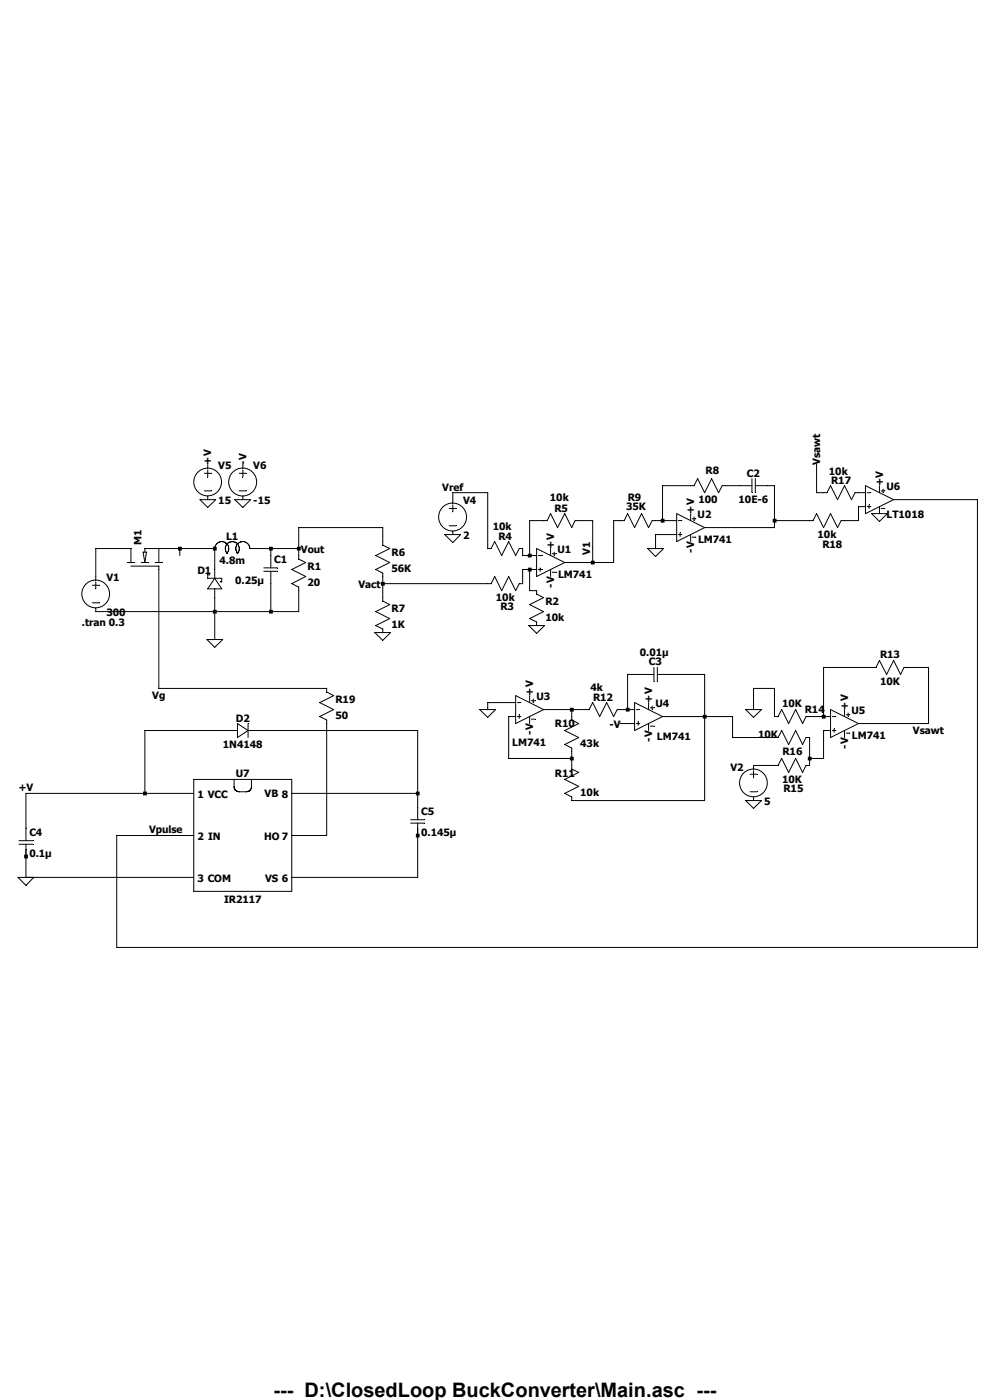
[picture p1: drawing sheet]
<svg xmlns="http://www.w3.org/2000/svg" width="210mm" height="297mm" viewBox="0 0 210 297" stroke-linecap="round" stroke-linejoin="round" font-family="sans-serif">
<g fill="none" stroke="#000" stroke-width=".21">
<path d="M44.1 98.6v.7M44.1 99.7v1.5M51.5 98.6v.7M51.5 99.7v1.5M26.2 116.4h1.6v2.9M27 119.3h1.5M30 119.3h1.5M30.4 117.1h.7l-.4 2.2zM32.9 119.3h1.5M33.7 116.4v2.9M35.2 116.4h-4.5v.7M43.3 100.4h1.5"/>
<path d="M43.3 104.1h1.5M44.1 105.2v.8M45.6 116.4a1.48 1.48 0 0 1 2-1.4 1.48 1.48 0 0 1 .5 2.4M48.2 117.4a1.49 1.49 0 0 1 0-2.1 1.49 1.49 0 0 1 2.1 0 1.49 1.49 0 0 1 0 2.1M50.8 100.4h1.4M50.8 104.1h1.4M51.5 105.2v.8M53 116.4a1.48 1.48 0 0 0-2.1-1.4 1.48 1.48 0 0 0-.4 2.4M57.4 117.9v2.6M63.4 117.9v.7l1.5 .7-3 1.5 3 1.5-3 1.5 1.5 .7v.8M81.2 114.9v.8l1.5 .7-3 1.5 3 1.4-3 1.5 1.5 .8v.7M95.3 107.9h1.5"/>
<path d="M95.3 111.5h1.5M96.1 106v.7M96.1 107.1v1.5M96.1 112.7v.7M103.5 116.4h.7l.7-1.5 1.5 3 1.5-3 1.5 3 .8-1.5h.7M113.8 116.4l6 2.9-6 3zM114.2 117.9h.8M115.3 110.4h.8l.7-1.4 1.5 2.9 1.5-2.9 1.5 2.9 .7-1.5h.8M116.8 116.4v1.5M117.2 117.5h.7M117.6 117.1v.8M131.7 110.4h.7l.7-1.4 1.5 2.9 1.5-2.9 1.5 2.9 .7-1.5h.8"/>
<path d="M143.6 109l5.9 2.9-5.9 3zM143.9 110.4h.8M143.9 113.4h.8M144.3 113v.8M146.5 109v1.4M146.5 113.4v1.5M146.5 103h.7l.8-1.4 1.5 2.9 1.5-2.9 1.4 2.9 .8-1.5h.7M146.9 110.1h.7M146.9 114h.7M147.2 109.7v.7M156.9 103h2.6M159.5 101.6v2.9"/>
<path d="M160.2 103h2.6M160.2 101.6v2.9M171.7 110.4h.8l.7-1.4 1.5 2.9 1.5-2.9 1.5 2.9 .7-1.5h.8M174.7 104.5h.7l.8-1.5 1.5 3 1.5-3 1.4 3 .8-1.5h.7M183.6 103l6 3-6 3zM184 104.5h.7M184 107.5h.7M184.4 107.1v.8M186.6 103v1.5M186.6 107.5v1.5M186.9 107.9h.8M186.9 104.1h.8"/>
<path d="M187.3 103.8v.7M19.6 124.2h1.5M19.6 127.9h1.5M20.3 122.3v.8M20.3 123.4v1.5M20.3 129v.8M27.8 120.1h5.9v.7M44.4 122h-.3v.7h2.9v.7h-.3M45.6 122.7l1.4 2.2h-2.9zM45.6 120.8v1.9M45.6 124.9v1.9M56 120.5h2.9"/>
<path d="M56 121.2h2.9M57.4 121.2v2.6M81.2 126.8v.7l1.5 .8-3 1.5 3 1.4-3 1.5 1.5 .7v.8M103.5 123.8h.7l.7-1.5 1.5 3 1.5-3 1.5 3 .8-1.5h.7M113.8 125.3v.7l1.5 .8-2.9 1.5 2.9 1.5-2.9 1.4 1.4 .8v.7M114.2 120.8h.8M114.6 120.5v.7M116.8 120.8v1.5M117.2 121.4h.7M109.4 147.6l5.9 2.9-5.9 3zM109.8 149.1h.7M109.8 152h.7"/>
<path d="M110.2 151.6v.8M112.4 147.6v1.5M112.4 152v1.5M112.7 148.7h.8M112.7 152.6h.8M113.1 148.3v.8M121.3 152v.7l1.5 .8-3 1.5 3 1.5-3 1.4 1.5 .8v.7M124.2 150.5h.8l.7-1.4 1.5 2.9 1.5-2.9 1.5 2.9 .7-1.5h.8M134.6 149.1l5.9 2.9-5.9 3zM135 150.5h.7M135 153.5h.7M135.4 153.1v.8"/>
<path d="M136.1 143.1h2.6M137.6 149.1v1.4M137.6 153.5v1.5M138 150.2h.7M138 154.1h.7M138.3 149.8v.7M138.7 141.6v3M139.4 143.1h2.7M139.4 141.6v3M164.3 152h.8l.7-1.5 1.5 3 1.5-3 1.5 3 .7-1.5h.7M164.3 156.5h.8l.7-1.5 1.5 2.9 1.5-2.9 1.5 2.9 .7-1.4h.7M176.2 150.5l5.9 3-5.9 3z"/>
<path d="M176.6 152h.7M176.6 155h.7M177 154.6v.8M179.2 150.5v1.5M179.2 155v1.5M179.5 151.6h.8M179.5 155.5h.8M179.9 151.3v.7M185.1 141.6h.7l.8-1.5 1.5 3 1.5-3 1.5 3 .7-1.5h.7M121.3 162.4v.8l1.5 .7-3 1.5 3 1.4-3 1.5 1.5 .8v.7M164.3 162.4h.8l.7-1.5 1.5 3 1.5-3 1.5 3 .7-1.5h.7"/>
<circle cx="44" cy="102.3" r="2.94"/>
<circle cx="51.5" cy="102.3" r="2.96"/>
<circle cx="96" cy="109.7" r="2.96"/>
<circle cx="20.3" cy="126" r="2.94"/>
</g>
<path d="M41.1 165.4h20.8v23.7h-20.8z" fill="#fff"/>
<g fill="none" stroke="#000" stroke-width=".21">
<path d="M173.2 98.6v5.9h1.5M26.2 116.4h-5.9v5.9M35.2 116.4h10.4v4.4M38.1 116.4v1.5M42.4 106h3.4l-1.7 1.7zM49.8 106h3.4l-1.7 1.7zM53 116.4h10.4M57.4 116.4v1.5M81.2 114.9v-3h-17.8v6M94.4 113.4h3.3l-1.6 1.7zM96.1 106v-1.5h7.4v11.9M110.9 116.4v1.5h2.9"/>
<path d="M115.3 110.4h-2.9v7.5M122.8 110.4h2.9v8.9M131.7 110.4h-1.5v8.9h-10.4M137.4 116.4h3.4l-1.7 1.7zM139.1 110.4h4.5M143.6 113.4h-4.5v3M146.5 103h-6v7.4M153.9 103h3M162.8 103h1.5v8.9h-14.8M164.3 110.4h7.4M182.1 104.5h1.5M183.6 107.5h-1.5v2.9h-2.9"/>
<path d="M184.9 109h3.4l-1.7 1.6zM189.6 106h17.7v95h-182.5v-23.8h16.3M33.7 120.8v25.2h35.6v.8l1.5 .8-3 1.5 3 1.4-3 1.5 1.5 .7v24.5h-7.4M43.9 135.7h3.3l-1.6 1.6zM45.6 126.8v8.9M57.4 123.8v6M63.4 125.3v4.5h-43.1M79.5 134.2h3.3l-1.6 1.6zM81.2 122.3v4.5M81.2 123.8h22.3M112.2 132.7h3.3l-1.7 1.7zM112.4 120.8v4.5h1.4"/>
<path d="M113.8 120.8h-2.9v3M50.4 153.5l2.2 1.5-2.2 1.5zM50.4 155h-19.7v13.3M52.6 155h36v18.9M52.6 153.5v3M101.8 150.5h3.3l-1.6 1.7zM109.4 149.1h-5.9v1.4M109.4 152h-1.5v8.9h13.4M115.3 150.5h8.9M121.3 150.5v1.5M121.3 159.4v3M131.7 150.5h2.9"/>
<path d="M131.7 153.5h2.9M136.1 143.1h-3v7.4M140.5 152h14.9v4.5h8.9M142.1 143.1h7.4v26.7h-28.2M158.2 150.5h3.3l-1.6 1.7zM159.9 150.5v-4.5h4.4v6M171.7 152h4.5M171.7 156.5v5.9M176.2 155h-1.5v5.9h-3M185.1 141.6h-10.4v10.4M192.5 141.6h4.5v11.9h-14.9M4 178.4h3"/>
<path d="M4 179.1h3M5.5 179.1v7M41.1 165.4h20.8v23.7h-20.8zM41.1 168.3h-35.6v10.1M49.7 165.4v1.9l.3 .3 .5 .3h2l.5-.2 .3-.6v-1.7M50.2 167.9h.1M50.4 167.9h.1M50.6 167.9l.1 .1M52.4 167.9l-.1 .1M52.6 167.9h.1M61.9 168.3h26.7M87.1 173.9h3"/>
<path d="M87.1 174.6h3M88.6 174.6v11.5h-26.7M158.2 169.8h3.3l-1.6 1.7zM159.1 168h1.5M159.1 164.3h1.5M159.9 163.5v1.5M159.9 169.1v.7M164.3 162.4h-4.4v.8M7.2 186.1l-1.7 1.7-1.7-1.7h37.3"/>
<circle cx="159.8" cy="166.1" r="2.94"/>
</g>
<path d="M5.1 181.3h.8v.8h-.8zM30.4 167.9h.8v.8h-.8zM37.8 116h.8v.8h-.8zM45.2 116h.8v.8h-.8zM45.2 129.4h.8v.8h-.8zM57.1 116h.8v.8h-.8zM57.1 129.4h.8v.8h-.8zM63 116h.8v.8h-.8zM80.8 123.4h.8v.8h-.8zM88.2 167.9h.8v.8h-.8zM88.2 176.9h.8v.8h-.8zM112 117.5h.8v.8h-.8zM112 120.4h.8v.8h-.8zM120.9 150.2h.8v.8h-.8zM120.9 160.5h.8v.8h-.8zM125.3 119h.9v.8h-.9zM132.8 150.2h.8v.8h-.8zM140.2 110.1h.8v.8h-.8zM149.1 151.6h.8v.8h-.8zM163.9 110.1h.8v.8h-.8zM171.4 160.5h.8v.8h-.8zM174.3 151.6h.8v.8h-.8z" fill-rule="evenodd" fill="#000"/>
<text font-size="4.2" x="58" y="296.3">--- D:\ClosedLoop BuckConverter\Main.asc ---</text>
<g font-size="2.1">
<text x="44.8" y="98.6" transform="rotate(-90 44.8 98.6)">+V</text>
<text x="46.3" y="99.4">V5</text>
<text x="52.3" y="98.6" transform="rotate(-90 52.3 98.6)">-V</text>
<text x="53.7" y="99.4">V6</text>
<text x="149.7" y="100.5">R8</text>
<text x="158.5" y="101.1">C2</text>
<text x="174" y="98.6" transform="rotate(-90 174 98.6)">Vsawt</text>
<text x="175.9" y="100.7">10k</text>
<text x="46.3" y="106.9">15</text>
<text x="53.7" y="106.9">-15</text>
<text x="93.8" y="104.1">Vref</text>
<text x="98.3" y="106.9">V4</text>
<text x="116.7" y="106.4">10k</text>
<text x="133.2" y="106.2">R9</text>
<text x="148.2" y="106.7">100</text>
<text x="156.7" y="106.7">10E-6</text>
<text x="176.3" y="102.6">R17</text>
<text x="187.3" y="103" transform="rotate(-90 187.3 103)">+V</text>
<text x="188.1" y="103.9">U6</text>
<text x="104.5" y="112.5">10k</text>
<text x="117.6" y="108.5">R5</text>
<text x="132.8" y="108.2">35K</text>
<text x="147.3" y="109" transform="rotate(-90 147.3 109)">+V</text>
<text x="148" y="109.9">U2</text>
<text x="188.1" y="109.9">LT1018</text>
<text x="30" y="115.7" transform="rotate(-90 30 115.7)">M1</text>
<text x="46.6" y="119.5">4.8m</text>
<text x="48" y="114.5">L1</text>
<text x="58.2" y="119.5">C1</text>
<text x="63.8" y="117.3">Vout</text>
<text x="83.1" y="118">R6</text>
<text x="98.3" y="114.3">2</text>
<text x="105.7" y="114.5">R4</text>
<text x="117.6" y="116.4" transform="rotate(-90 117.6 116.4)">+V</text>
<text x="118.3" y="117.3">U1</text>
<text x="125.2" y="117.8" transform="rotate(-90 125.2 117.8)">V1</text>
<text x="147.3" y="117.3" transform="rotate(-90 147.3 117.3)">-V</text>
<text x="148.1" y="115.1">LM741</text>
<text x="173.4" y="114.1">10k</text>
<text x="174.5" y="116.2">R18</text>
<text x="22.6" y="123.2">V1</text>
<text x="41.9" y="121.7">D1</text>
<text x="49.9" y="123.9">0.25µ</text>
<text x="65.2" y="121">R1</text>
<text x="65.2" y="124.3">20</text>
<text x="76" y="124.7">Vact</text>
<text x="83.1" y="121.4">56K</text>
<text x="117.6" y="124.7" transform="rotate(-90 117.6 124.7)">-V</text>
<text x="118.4" y="122.6">LM741</text>
<text x="22.6" y="130.6">300</text>
<text x="83.1" y="129.9">R7</text>
<text x="105.2" y="127.5">10k</text>
<text x="106.2" y="129.3">R3</text>
<text x="115.7" y="128.4">R2</text>
<text x="115.7" y="131.7">10k</text>
<text x="17.4" y="132.8">.tran 0.3</text>
<text x="83.1" y="133.2">1K</text>
<text x="135.7" y="139.1">0.01µ</text>
<text x="137.7" y="141.2">C3</text>
<text x="186.7" y="139.7">R13</text>
<text x="32.3" y="148.2">Vg</text>
<text x="71.2" y="149.2">R19</text>
<text x="113.1" y="147.6" transform="rotate(-90 113.1 147.6)">+V</text>
<text x="113.8" y="148.5">U3</text>
<text x="125.3" y="146.6">4k</text>
<text x="125.8" y="148.6">R12</text>
<text x="138.3" y="149.1" transform="rotate(-90 138.3 149.1)">+V</text>
<text x="139.1" y="149.9">U4</text>
<text x="165.9" y="149.9">10K</text>
<text x="186.7" y="145.2">10K</text>
<text x="50" y="153.1">D2</text>
<text x="71.2" y="152.5">50</text>
<text x="113.1" y="155.9" transform="rotate(-90 113.1 155.9)">-V</text>
<text x="117.7" y="154.3">R10</text>
<text x="129.3" y="154.4">-V</text>
<text x="170.7" y="151.2">R14</text>
<text x="179.9" y="150.5" transform="rotate(-90 179.9 150.5)">+V</text>
<text x="180.6" y="151.4">U5</text>
<text x="193.7" y="155.7">Vsawt</text>
<text x="47.3" y="158.6">1N4148</text>
<text x="108.7" y="158.2">LM741</text>
<text x="123.1" y="158.5">43k</text>
<text x="138.3" y="157.4" transform="rotate(-90 138.3 157.4)">-V</text>
<text x="139.4" y="157.1">LM741</text>
<text x="160.8" y="156.5">10K</text>
<text x="166" y="160.1">R16</text>
<text x="179.9" y="158.8" transform="rotate(-90 179.9 158.8)">-V</text>
<text x="180.7" y="156.7">LM741</text>
<text x="3.9" y="167.9">+V</text>
<text x="50" y="164.8">U7</text>
<text x="117.7" y="164.8">R11</text>
<text x="154.9" y="163.7">V2</text>
<text x="165.9" y="166">10K</text>
<text x="41.9" y="169.2">1 VCC</text>
<text x="56.1" y="169.1">VB 8</text>
<text x="89.4" y="172.9">C5</text>
<text x="123.1" y="168.9">10k</text>
<text x="162.1" y="170.7">5</text>
<text x="166.2" y="168">R15</text>
<text x="6.2" y="177.4">C4</text>
<text x="31.6" y="176.8">Vpulse</text>
<text x="41.9" y="178.1">2 IN</text>
<text x="56" y="178.1">HO 7</text>
<text x="89.4" y="177.4">0.145µ</text>
<text x="6.2" y="181.8">0.1µ</text>
<text x="41.9" y="187">3 COM</text>
<text x="47.5" y="191.5">IR2117</text>
<text x="56.2" y="187.1">VS 6</text>
</g>
</svg>
